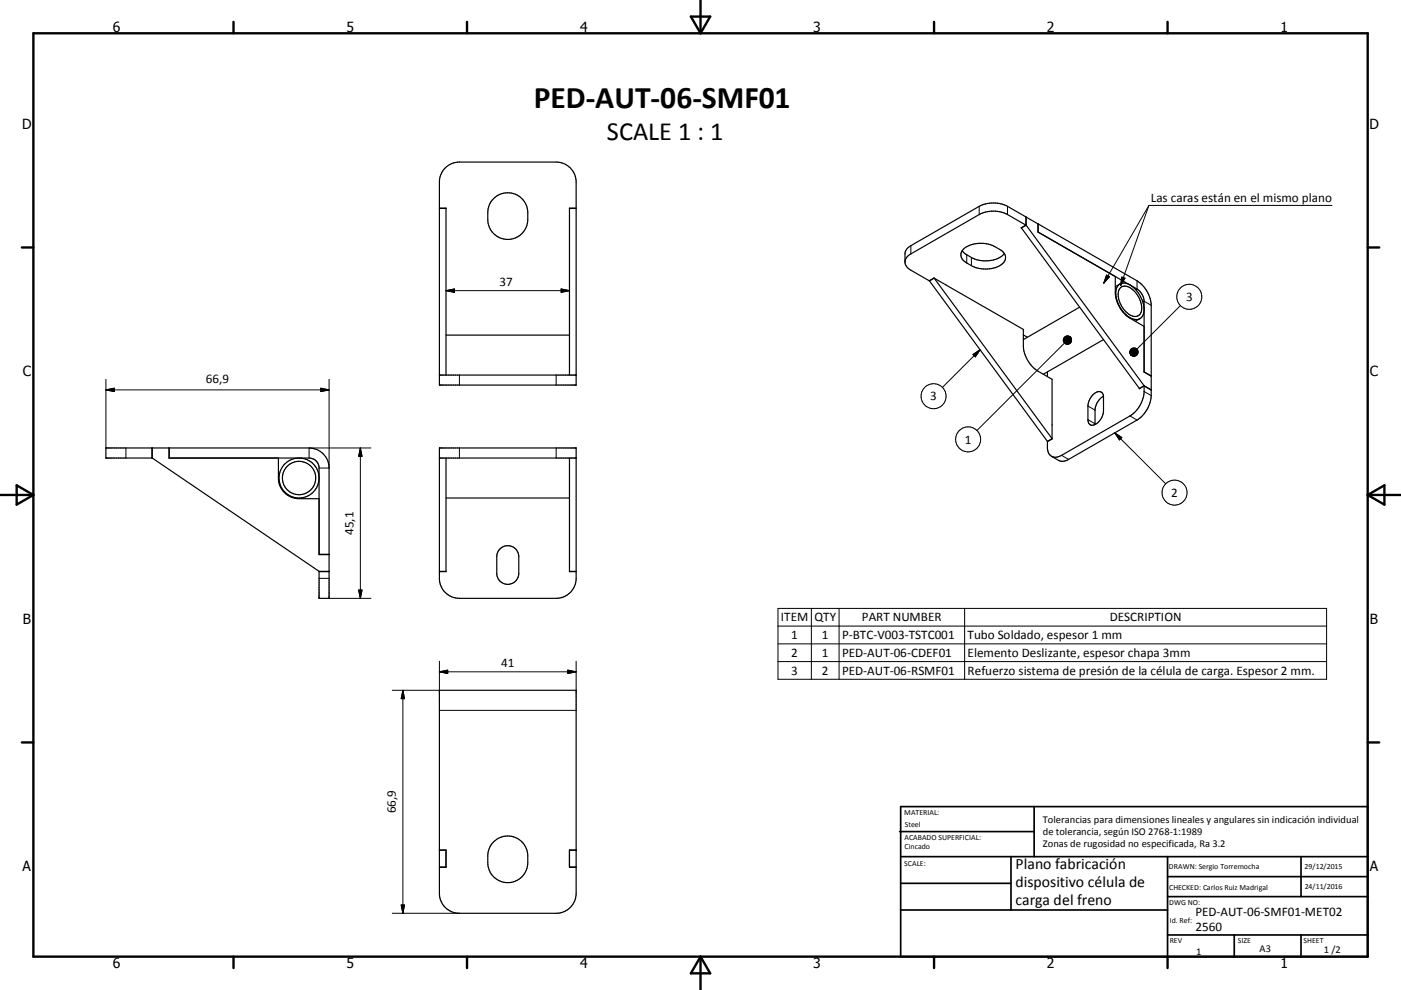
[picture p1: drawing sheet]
<svg xmlns="http://www.w3.org/2000/svg" width="420mm" height="297mm" viewBox="0 0 420 297" stroke-linecap="round" stroke-linejoin="round" font-family="sans-serif">
<g fill="none" stroke="#000" stroke-width=".36">
<path d="M148 59.6a6 6 0 0 1 6.5-1.3 6 6 0 0 1 3.7 5.5v2a6 6 0 0 1-6 6 6 6 0 0 1-6-6v-2a5.9 5.9 0 0 1 1.8-4.2zM133.7 62.5h-2v53h41v-53h-2M271.3 78.6a3 3 0 0 0 1.8 2.5l5.5 3.1 1.4-.8 26.8 15.4v5a9.6 9.6 0 0 0 4.4 7.6l4.2 2.4v17.9l-1.4 .8v2.1a2.56 2.56 0 0 0 1.5 2.4 2.56 2.56 0 0 0 2.8-.4l20.5-11.8a9.3 9.3 0 0 0 4.2-7.3v-1.7M288.5 75.2l1 1a9.5 9.5 0 0 0 6.1 2.1 6.8 6.8 0 0 0 5.5-2.2M289.1 74.5a9 9 0 0 1 9.2-.5l1.4 .8a2.57 2.57 0 0 1 1.8 2.5 2.57 2.57 0 0 1-1.8 2.4 9.4 9.4 0 0 1-8.5 0l-1.4-.8a2.5 2.5 0 0 1-.7-4.4zM306.2 68.3v.1M306.2 68.4l35.4 48.1M307.6 67.5l-5.5-3.1a9.2 9.2 0 0 0-8.5 0l-20.5 11.8a2.98 2.98 0 0 0-1.8 2.4M307.6 67.5v-2.4l-5.5-3.2a9.4 9.4 0 0 0-8.5 0l-20.5 11.8a3 3 0 0 0-1.8 2.5v2.4M307.6 67.5l-1.4 .9M307.6 65.1l3.6 2.1v2.4l29.7 17.1a4.6 4.6 0 0 1 2.1 3.7v21.2l2.1 1.3M307.6 65.1v.1"/>
<path d="M307.6 65.1v2.5M307.6 67.6l-1.4 .8M307.6 67.6l35.4 48.1M311.3 67.2l29.6 17.1a9.4 9.4 0 0 1 4.2 7.3v25.3M311.3 67.2v2.4M311.3 67.2h-.1M278.7 84.2v.1M278.7 84.3l1.4-.9 35.3 48.2-1.4 .8M278.7 84.3l35.3 48.1M323.7 92.2l-16.9 9.7M334.4 83v4.9a9.9 9.9 0 0 0 3.9 7.3l4.7 2.7M335.8 85.2l-1.4 .8"/>
<path d="M335.9 86.3a3 3 0 0 1 4.2 1.1 6.5 6.5 0 0 1 1.8 6.7 2.51 2.51 0 0 1-3.9-.2 6.8 6.8 0 0 1-2.5-7zM341.8 95.6l-1.4 .8M343 92.6a8.5 8.5 0 0 0-5.8-7.7 2.5 2.5 0 0 0-2.7 3 8.7 8.7 0 0 0 5.6 7.9 2.44 2.44 0 0 0 2.9-2.7M131.7 112.5h41M133.7 112.5v-50.1h-2v-7.8a6 6 0 0 1 6-6h29a6 6 0 0 1 6 6v7.8h-2v50.1M133.7 100.5h37M306.8 100.5l1.2 .7M314 111.6v1.4M327.6 118.5a1.95 1.95 0 0 1 2.9-.5l.3 1.1v4.1a4.5 4.5 0 0 1-3.5 4.4 1.49 1.49 0 0 1-1.1-1.7v-4.1a5.3 5.3 0 0 1 1.4-3.3zM330.8 118.9a5 5 0 0 0-2.5 4.1v4.4M330.8 101.9l-18 10.4M341.6 116.5l.1 .1"/>
<path d="M343 115.8l-1.4 .7M343 115.8l2.1 1.2a9.4 9.4 0 0 1-1.5 6.3l-1.1 1.4-1.2 1.1-20.9 12a3.1 3.1 0 0 1-3 .3l-2.1-1.2M343 111.6l2.1 1.2M343 115.7l2.1 1.2M343 115.7l-1.4 .8M345.1 116.9v.1M45.5 134.4v3M45.6 137.4h-13.9v-3h61a6 6 0 0 1 6 6v39.1h-3v-8.1M45.6 134.4v3M45.6 137.4l50.1 34M50.7 134.4v3h42a2.99 2.99 0 0 1 3 3v26h3M50.8 134.4v3"/>
<path d="M83.5 137.4v6a6.2 6.2 0 0 0 6.2 6.2h6M89.2 137.4a6 6 0 0 0-5.5 6.2 6 6 0 0 0 5.9 5.8 6 6 0 0 0 6.1-5.7M89.8 137.4a6 6 0 0 1 5.9 5.7M131.7 137.4h41M133.7 137.4v34.1h-2v2a6 6 0 0 0 6 6h29a6 6 0 0 0 6-6v-2h-2v-34.1M314 132.4l.1 .1M133.7 149.4h37M95.7 171.5h3M95.7 171.4h3M95.7 166.3h3M133.7 171.4h-2v-37h41v37h-2M149.9 164.7a3.3 3.3 0 0 1 3.6-.7 3.3 3.3 0 0 1 2 3v5a3.3 3.3 0 0 1-3.3 3.3 3.3 3.3 0 0 1-3.3-3.3l.1-5.4 .4-1.2z"/>
<path d="M131.7 255h2v5.2h-2v7.8a6 6 0 0 0 6 6h29a6 6 0 0 0 6-6v-7.8h-2v-5.2h2M131.7 255.1h2M148 252.6a6 6 0 0 1 6.5-1.3 6 6 0 0 1 3.7 5.5v2a6 6 0 0 1-6 6 6 6 0 0 1-6-6v-2a6.1 6.1 0 0 1 1.8-4.2zM170.7 255.1h2M133.7 260.1h-2v-53h41v53h-2"/>
<circle cx="89.7" cy="143.4" r="5"/>
</g>
<g fill="none" stroke="#000" stroke-width=".3">
<path d="M273.1 73.7v2.5M289.8 76.4v2.5M291.2 77.2v2.5M293.6 61.9v2.5M302.1 61.9v2.5M344.5 61.6l-13.6 23.3M344.5 61.6h54.8M344.5 61.6l-8.5 24.1M133.7 87.2h37M133.7 87.2l2.5-.5v1zM168.2 86.7l2.5 .5-2.5 .5zM331.8 82.5l.8 .5-1.7 1.9z"/>
<path d="M336.3 83.1l1 .4-1.3 2.2zM340.9 84.3v2.4l-.4 .2M342.6 90.6l.4-.2 2.1 1.2M353.9 91.7l-13 13M31.7 117h67M31.7 117l2.6-.5v1zM31.7 113.8v20.6M96.2 116.5l2.5 .5-2.5 .5zM98.7 113.8v26.6h-3M137.7 112.5v3M166.7 112.5v3M291.7 106.4l2.1-1.5-1.4 2.2z"/>
<path d="M293.8 104.9l-11.3 11.3M319.1 102.9l-26.2 26.3M343 117.5l2.1 1.2M37.7 134.4v3M108 134.4v45.1M108 134.4l.5 2.5h-1zM111.2 134.4h-18.5v3M137.7 134.4v3M166.7 134.4v3M318.3 136.6l2.1 1.2M326.2 125.9l2.1 1.2M326.2 121.8l2.1 1.2"/>
<path d="M334.2 129.9l15.3 15.2M334.2 129.9l2.1 1.4-.7 .7zM338.8 124.8l2.1 1.2M95.7 173.5h3M98.7 179.5h12.5M107.5 177h1l-.5 2.5zM131.7 198.4v8.7h-14.1M172.7 198.4v8.7M233.2 182.5h164.5v21.3h-164.5zM233.2 187.8h164.5M233.2 193.2h164.5M233.2 198.5h164.5"/>
<path d="M243.3 182.5v21.3M251.6 182.5v21.3M289.2 182.5v21.3M120.8 207.1v66.9M120.8 207.1l.5 2.5h-1zM131.7 213.1h41M131.7 201.6h41M131.7 201.6l2.5-.6v1.1zM170.2 201l2.5 .6-2.5 .5zM117.6 274h20.1M120.3 271.5h1l-.5 2.5z"/>
<circle cx="356.6" cy="89" r="3.8"/>
<circle cx="279.9" cy="118.9" r="3.8"/>
<circle cx="290.3" cy="131.8" r="3.8"/>
<circle cx="352.1" cy="147.8" r="3.8"/>
</g>
<g fill="none" stroke="#000" stroke-width=".71">
<path d="M10 10h400v277h-400zM70 6.6v3.4M140 6.6v3.4M207.1 5h5.8l-2.9 5zM210 0v10M280 6.6v3.4M350 6.6v3.4M6.6 74.2h3.4M410 74.2h3.5M0 148.5h10M5 145.6l5 2.9-5 2.9zM410 148.5h10.1"/>
<path d="M410 148.5l5.1-2.9v5.8zM6.6 222.7h3.4M410 222.7h3.5M70 287v3.4M140 287v3.4M210 287v10M210 287l2.9 5h-5.8zM280 287v3.4M350 287v3.4"/>
</g>
<g fill="none" stroke="#000" stroke-width=".51">
<path d="M269.7 249.5h40.3M270 242h140v45h-140zM270 257h140M303.1 257v16M310 242v15M350 257v30M390.1 257v12M270 265h33.1M270 273h80M350 269h60M350 263h60M350 280.5h60"/>
<path d="M370 280.5v6.5M390.1 280.5v6.5"/>
</g>
<g fill="#000" stroke="#000" stroke-width=".3">
<path d="M133.7 87.2l2.5-.5v1zM168.2 86.7l2.5 .5-2.5 .5zM331.8 82.5l.8 .5-1.7 1.9zM336.3 83.1l1 .4-1.3 2.2zM31.7 117l2.6-.5v1zM96.2 116.5l2.5 .5-2.5 .5zM291.7 106.4l2.1-1.5-1.4 2.2zM320.5 100.9l.4 .3zM320.2 100.8l.7 .4zM319.9 100.8l1 .4zM319.7 100.8l1.2 .4zM319.4 101l.3-.2 1.2 .4z"/>
<path d="M319.2 101.1l.2-.1 1.5 .2zM319.2 101.1l1.7 .1-1.9 .1zM319 101.3l1.9-.1-2 .4zM318.9 101.6l2-.4-2.1 .6zM318.8 101.8l2.1-.6-2.1 .9zM318.8 102.1l2.1-.9-2.1 1.1zM318.8 102.3l2.1-1.1-2 1.4zM318.9 102.6l2-1.4-1.8 1.6zM319.1 102.8l1.8-1.6-1.7 1.8zM320.9 101.2l-1.4 2-.3-.2zM320.9 101.2l-1.2 2.1-.2-.1zM320.9 101.2l-.9 2.1h-.3z"/>
<path d="M320.9 101.2l-.7 2.1h-.2zM320.9 101.2l-.4 2-.3 .1zM320.9 101.2l-.1 1.9-.3 .1zM320.9 101.2l.1 1.7-.2 .2zM320.9 101.2l.2 1.5-.1 .2zM320.9 101.2l.2 1.5zM320.9 101.2l.3 1.2zM320.9 101.2l.4 .9zM320.9 101.2l.4 .7zM320.9 101.2l.3 .4zM320.9 101.2l.2 .2zM339.1 106.5l.5 .3z"/>
<path d="M339.1 106.5l.7 .4zM339.1 106.5l1 .4zM339.1 106.5l1.2 .3zM339.1 106.5l1.5 .2zM339.1 106.5l1.7 .1-.2 .1zM339.1 106.5l1.9-.1-.2 .2zM339.1 106.5l2-.4-.1 .3zM339.1 106.5l2.1-.7-.1 .3zM339.1 106.5l2.1-.9v.2zM339.1 106.5l2.1-1.2v.3zM339.1 106.5l2-1.4 .1 .2zM339.1 106.5l1.9-1.7 .1 .3z"/>
<path d="M340.8 104.7l.2 .1-1.9 1.7zM340.5 104.5l.3 .2-1.7 1.8zM340.3 104.4l.2 .1-1.4 2zM340 104.4h.3l-1.2 2.1zM339.8 104.4h.2l-.9 2.1zM339.5 104.5l.3-.1-.7 2.1zM339.2 104.6l.3-.1-.4 2zM339 104.8l.2-.2-.1 1.9zM339 104.8l.1 1.7-.2-1.5zM338.9 105l.2 1.5zM338.8 105.3l.3 1.2zM338.7 105.5l.4 1z"/>
<path d="M338.7 105.8l.4 .7zM338.8 106.1l.3 .4zM338.9 106.3l.2 .2zM108 134.4l.5 2.5h-1zM334.2 129.9l2.1 1.4-.7 .7zM107.5 177h1l-.5 2.5zM120.8 207.1l.5 2.5h-1zM131.7 201.6l2.5-.6v1.1zM170.2 201l2.5 .6-2.5 .5zM120.3 271.5h1l-.5 2.5z"/>
</g>
<text font-size="9.4" x="160" y="32.4">PED-AUT-06-SMF01</text>
<text font-size="7.9" x="181.9" y="41.9">SCALE 1 : 1</text>
<g font-size="4.7">
<text x="304.5" y="260.9">Plano fabricación</text>
<text x="304.5" y="266.2">dispositivo célula de</text>
<text x="304.5" y="271.6">carga del freno</text>
</g>
<g font-size="4.2">
<text x="33.9" y="9.6">6</text>
<text x="103.9" y="9.6">5</text>
<text x="173.9" y="9.6">4</text>
<text x="243.8" y="9.6">3</text>
<text x="313.9" y="9.6">2</text>
<text x="383.9" y="9.6">1</text>
<text x="6.7" y="38.7">D</text>
<text x="410.5" y="38.7">D</text>
<text x="6.9" y="112.9">C</text>
<text x="410.7" y="112.9">C</text>
<text x="6.9" y="187.1">B</text>
<text x="410.7" y="187.1">B</text>
<text x="6.8" y="261.4">A</text>
<text x="410.7" y="261.4">A</text>
<text x="33.9" y="290.4">6</text>
<text x="103.9" y="290.4">5</text>
<text x="173.9" y="290.4">4</text>
<text x="243.8" y="290.4">3</text>
<text x="313.9" y="290.4">2</text>
<text x="383.9" y="290.4">1</text>
</g>
<g font-size="3.9">
<text x="345" y="60.6">Las caras están en el mismo plano</text>
<text x="149.8" y="85.7">37</text>
<text x="355.6" y="90.3">3</text>
<text x="61.7" y="114.9">66,9</text>
<text x="278.9" y="120.1">3</text>
<text x="289.2" y="133.1">1</text>
<text x="351.1" y="149.1">2</text>
<text x="106" y="160.4" transform="rotate(-90 106 160.4)">45,1</text>
<text x="234.1" y="186.4">ITEM</text>
<text x="237.2" y="191.8">1</text>
<text x="244.2" y="186.4">QTY</text>
<text x="246.4" y="191.8">1</text>
<text x="252.5" y="191.8">P-BTC-V003-TSTC001</text>
<text x="258.4" y="186.4">PART NUMBER</text>
<text x="290.1" y="191.9">Tubo Soldado, espesor 1 mm</text>
<text x="332.7" y="186.4">DESCRIPTION</text>
<text x="237.2" y="197.1">2</text>
<text x="246.4" y="197.1">1</text>
<text x="252.5" y="197.1">PED-AUT-06-CDEF01</text>
<text x="290.1" y="197.2">Elemento Deslizante, espesor chapa 3mm</text>
<text x="150.3" y="200">41</text>
<text x="237.2" y="202.4">3</text>
<text x="246.4" y="202.4">2</text>
<text x="252.5" y="202.4">PED-AUT-06-RSMF01</text>
<text x="290.1" y="202.4">Refuerzo sistema de presión de la célula de carga. Espesor 2 mm.</text>
<text x="118.7" y="244" transform="rotate(-90 118.7 244)">66,9</text>
<text x="358.4" y="274.9">PED-AUT-06-SMF01-MET02</text>
<text x="358.4" y="279.4">2560</text>
</g>
<g font-size="3.1">
<text x="312.7" y="246.8">Tolerancias para dimensiones lineales y angulares sin indicación individual</text>
<text x="312.7" y="250.4">de tolerancia, según ISO 2768-1:1989</text>
<text x="312.7" y="254">Zonas de rugosidad no especificada, Ra 3.2</text>
<text x="358.6" y="286.5">1</text>
<text x="377.6" y="285.6">A3</text>
<text x="396.9" y="285.9">1 /2</text>
</g>
<g font-size="2.4">
<text x="271.1" y="244.4">MATERIAL:</text>
<text x="271.2" y="252">ACABADO SUPERFICIAL:</text>
<text x="271.3" y="248">Steel</text>
<text x="271.2" y="254.7">Cincado</text>
<text x="271.1" y="259.7">SCALE:</text>
<text x="350.4" y="260.8">DRAWN: Sergio Torremocha</text>
<text x="391.1" y="260.6">29/12/2015</text>
<text x="350.5" y="266.9">CHECKED: Carlos Ruiz Madrigal</text>
<text x="391.2" y="266.7">24/11/2016</text>
<text x="350.5" y="271.4">DWG NO:</text>
<text x="350.7" y="276.9">Id. Ref:</text>
<text x="350.7" y="282.8">REV</text>
<text x="371.1" y="282.9">SIZE</text>
<text x="390.8" y="283">SHEET</text>
</g>
</svg>
